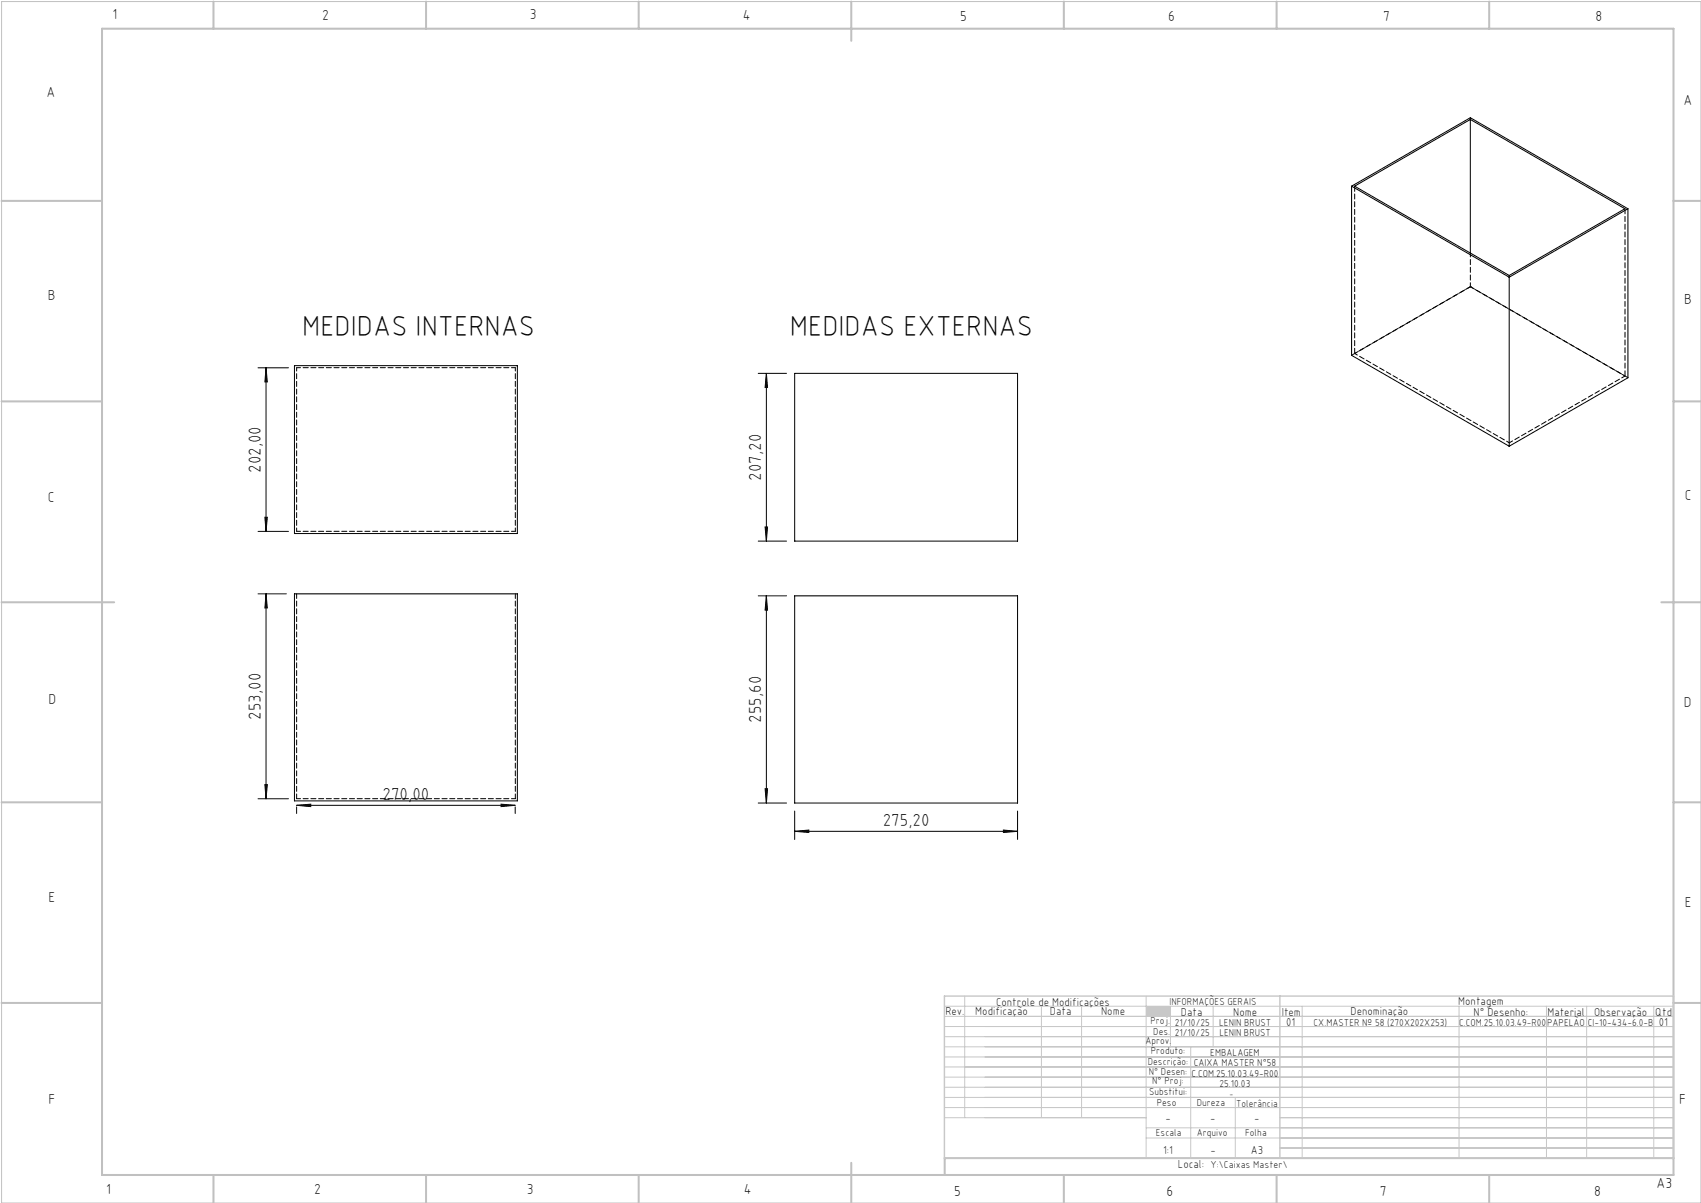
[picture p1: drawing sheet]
<svg xmlns="http://www.w3.org/2000/svg" width="420mm" height="297mm" viewBox="0 0 420 297" stroke-linecap="round" stroke-linejoin="round" font-family="sans-serif">
<path d="M.4 .4h419.6v296.6h-419.6z" fill="none" stroke="#c0c0c0" stroke-width=".25"/>
<g fill="none" stroke="#c0c0c0" stroke-width=".5">
<path d="M25.2 7.1h388v283h-388zM52.7 .4v6.7M105.2 .4v6.7M157.7 .4v6.7M210.2 .4v9.7M262.7 .4v6.7M315.2 .4v6.7M367.7 .4v6.7M.4 49.6h24.8M413.2 49.6h6.8M.4 99.1h24.8M413.2 99.1h6.8"/>
<path d="M.4 148.7h27.8M410.2 148.7h9.8M.4 198.1h24.8M413.2 198.1h6.8M.4 247.6h24.8M413.2 247.6h6.8M52.7 290.1v6.9M105.2 290.1v6.9M157.7 290.1v6.9M210.2 287.1v9.9M262.7 290.1v6.9M315.2 290.1v6.9"/>
<path d="M367.7 290.1v6.9M413.2 285.9h-179.9v4.2"/>
</g>
<g fill="none" stroke="#c3c8d2" stroke-width=".25">
<path d="M233.2 250.9h180M233.2 248.4h180M233.2 253.4h180M233.2 255.9h180M233.2 258.4h180M238.2 245.9v30M257.1 248.4v27.5M267.1 248.4v27.5M283 245.9v40M289 248.4v10M294 258.4v27.5M299.5 248.4v10"/>
<path d="M321.5 248.4v37.5M360.3 248.4v37.5M381.8 248.4v37.5M391.8 248.4v37.5M408.3 248.4v37.5M233.2 260.9h180M233.2 263.4h180M233.2 265.9h180M233.2 268.4h180M233.2 270.9h180M233.2 273.4h180M233.2 275.9h49.8"/>
<path d="M283 278.4h130.2M305 270.9v15M316 275.9h97.2M283 280.9h130.2M316 283.4h97.2"/>
</g>
<path d="M233.2 245.9h180v40h-180zM316 245.9v40" fill="none" stroke="#c3c8d2" stroke-width=".35"/>
<path d="M283 248.4h6v2.5h-6z" fill-rule="evenodd" fill="#c3c8d2"/>
<g fill="none" stroke="#000" stroke-width=".25">
<path d="M363 29.5v33M333.7 46v41.7l38.9 22.5M333.7 46l38.9 22.4M333.7 46l29.3-16.9 39 22.4M334.5 46l28.5-16.5 38.2 22-28.6 16.5zM402 51.5l-29.4 16.9M402 51.5v41.8l-29.4 16.9M372.6 68.4v41.8M63.7 90.8h7.5M65.7 90.8v40.4M65.7 90.8l.3 3.5h-.6zM72.7 90.3h55v41.4h-55z"/>
<path d="M187.2 92.2h7M189.2 92.2v41.4M189.2 92.2l.3 3.5h-.6zM196.2 92.2h55v41.4h-55zM63.7 131.2h7.5M65.4 127.7h.6l-.3 3.5zM187.2 133.6h7M188.9 130.1h.6l-.3 3.5zM63.7 146.6h7M65.7 146.6v50.6M65.7 146.6l.3 3.5h-.6zM72.7 146.6h55v51.1h-55z"/>
<path d="M187.2 147.1h7M189.2 147.1v51.2M189.2 147.1l.3 3.5h-.6zM196.2 147.1h55v51.2h-55zM63.7 197.2h7.5M65.4 193.7h.6l-.3 3.5zM73.2 198.8l3.5-.3v.6zM73.2 199.2v1.6M73.2 198.8h54M123.7 198.5l3.5 .3-3.5 .3zM127.2 199.2v1.6M187.2 198.3h7"/>
<path d="M188.9 194.7h.6l-.3 3.6zM196.2 205.2l3.5-.3v.6zM196.2 200.2v7.1M196.2 205.2h55M247.8 204.9l3.4 .3-3.4 .3zM251.2 200.2v7.1"/>
</g>
<g fill="#000">
<path d="M65.4 127.7h.6l-.3 3.5zM65.7 90.8l.3 3.5h-.6zM188.9 130.1h.6l-.3 3.5zM189.2 92.2l.3 3.5h-.6z"/>
<path d="M65.7 146.6l.3 3.5h-.6zM65.4 193.7h.6l-.3 3.5zM189.2 147.1l.3 3.5h-.6zM188.9 194.7h.6l-.3 3.6z"/>
<path d="M73.2 198.8l3.5-.3v.6zM123.7 198.5l3.5 .3-3.5 .3zM196.2 205.2l3.5-.3v.6zM247.8 204.9l3.4 .3-3.4 .3z"/>
</g>
<path d="M402 93.3l-38.9-22.5M73.2 146.6v50.6M127.2 146.6v50.6" fill="none" stroke="#000" stroke-width=".25" stroke-dasharray="1.3 .6" stroke-dashoffset=".1"/>
<path d="M363.1 62.4v8.4M363.1 70.8l-28.6 16.5M73.2 90.8h54M372.7 109.3l28.5-16.5M127.2 131.2h-54M73.2 197.2h54" fill="none" stroke="#000" stroke-width=".25" stroke-dasharray="1.3 .6" stroke-dashoffset=".3"/>
<path d="M127.2 90.8v40.4M73.2 131.2v-40.4" fill="none" stroke="#000" stroke-width=".25" stroke-dasharray="1.3 .6" stroke-dashoffset=".4"/>
<path d="M363.1 29v.5M334.5 46v41.3M401.2 51.5v41.3M363.1 70.8h.1M372.7 68v.4" fill="none" stroke="#000" stroke-width=".25" stroke-dasharray="1.3 .6"/>
<path d="M334.5 87.3l38.2 22M401.2 92.8l-38.1-22" fill="none" stroke="#000" stroke-width=".25" stroke-dasharray="1.3 .6" stroke-dashoffset=".5"/>
<path d="M363.1 70.8l-29.3 16.9" fill="none" stroke="#000" stroke-width=".25" stroke-dasharray="1.3 .6" stroke-dashoffset="-.1"/>
<g font-size="7.1">
<text x="74.6" y="82.9">MEDIDAS INTERNAS</text>
<text x="195" y="82.9">MEDIDAS EXTERNAS</text>
</g>
<g font-size="4.3">
<text x="64.4" y="116.8" transform="rotate(-90 64.4 116.8)">202,00</text>
<text x="187.9" y="118.6" transform="rotate(-90 187.9 118.6)">207,20</text>
<text x="64.4" y="177.7" transform="rotate(-90 64.4 177.7)">253,00</text>
<text x="187.9" y="178.4" transform="rotate(-90 187.9 178.4)">255,60</text>
<text x="94.5" y="197.5">270,00</text>
<text x="218" y="203.9">275,20</text>
</g>
<g font-size="3.6">
<text x="27.8" y="4.8">1</text>
<text x="79.5" y="4.9">2</text>
<text x="130.8" y="4.8">3</text>
<text x="183.4" y="4.9">4</text>
<text x="237.1" y="5.1">5</text>
<text x="288.4" y="5.2">6</text>
<text x="341.5" y="5.1">7</text>
<text x="394" y="5.2">8</text>
<text x="11.5" y="24">A</text>
<text x="415.7" y="25.8">A</text>
<text x="11.8" y="74.1">B</text>
<text x="415.8" y="75.1">B</text>
<text x="11.8" y="124">C</text>
<text x="416" y="123.5">C</text>
<text x="12" y="173.7">D</text>
<text x="415.8" y="174.7">D</text>
<text x="12" y="222.6">E</text>
<text x="416" y="223.9">E</text>
<text x="12" y="272.6">F</text>
<text x="414.6" y="272.6">F</text>
<text x="409" y="293.3">A3</text>
<text x="26.2" y="294.8">1</text>
<text x="77.6" y="294.8">2</text>
<text x="130.1" y="294.8">3</text>
<text x="183.7" y="294.7">4</text>
<text x="235.6" y="295.2">5</text>
<text x="288" y="295.2">6</text>
<text x="340.7" y="295.2">7</text>
<text x="393.6" y="295.2">8</text>
</g>
<g font-size="2.9">
<text x="240.8" y="250.6">Modificação</text>
<text x="259.2" y="250.6">Data</text>
<text x="271.9" y="250.6">Nome</text>
<text x="290.9" y="288.4">Local:</text>
</g>
<g font-size="2.8">
<text x="233.4" y="250.6">Rev.</text>
<text x="246" y="248.4">Controle de Modificações</text>
<text x="291.6" y="250.8">Data</text>
<text x="304.5" y="250.8">Nome</text>
<text x="316.5" y="250.9">Item</text>
<text x="333.5" y="250.5">Denominação</text>
<text x="360.1" y="248.2">Montagem</text>
<text x="363.9" y="250.8">N° Desenho:</text>
<text x="382.1" y="250.8">Material</text>
<text x="393.6" y="250.8">Observação</text>
<text x="408.7" y="250.9">Qtd</text>
<text x="317.6" y="253.3">01</text>
<text x="409.6" y="253.3">01</text>
<text x="287.7" y="276.9">-</text>
<text x="298.8" y="276.9">-</text>
<text x="309.7" y="276.9">-</text>
<text x="287.2" y="284.8">1:1</text>
<text x="298.9" y="284.8">-</text>
<text x="308.8" y="284.8">A3</text>
</g>
<g font-size="2.5">
<text x="288.7" y="248.2">INFORMAÇÕES GERAIS</text>
<text x="282.8" y="257.8">Aprov.</text>
<text x="284.1" y="252.9">Proj.</text>
<text x="284.8" y="255.4">Des.</text>
<text x="290.1" y="255.8">21/10/25</text>
<text x="290.1" y="253.3">21/10/25</text>
<text x="301" y="253.3">LENIN BRUST</text>
<text x="301.1" y="255.8">LENIN BRUST</text>
<text x="324.3" y="253.3">CX.MASTER Nº 58 (270X202X253)</text>
<text x="360.3" y="253.3">C.COM.25.10.03.49-R00</text>
<text x="382" y="253.3">PAPELÃO</text>
<text x="392" y="253.3">CI-10-434-6.0-B</text>
<text x="283.4" y="262.9">Descrição:</text>
<text x="284.2" y="260.3">Produto:</text>
<text x="294.7" y="263.3">CAIXA MASTER N°58</text>
<text x="298.8" y="260.7">EMBALAGEM</text>
<text x="283.7" y="265.4">N° Desen:</text>
<text x="284.5" y="267.7">N° Proj:</text>
<text x="294.2" y="265.9">C.COM.25.10.03.49-R00</text>
<text x="301.1" y="268.3">25.10.03</text>
<text x="283.7" y="270.4">Substitui:</text>
<text x="285.6" y="273">Peso</text>
<text x="295.5" y="273">Dureza</text>
<text x="305.2" y="273.3">Tolerância</text>
<text x="285.4" y="280.4">Escala</text>
<text x="295.5" y="280.4">Arquivo</text>
<text x="307.5" y="280.4">Folha</text>
<text x="298.9" y="288.4">Y:\Caixas Master\</text>
</g>
<text font-size="2.1" x="303.5" y="270.9">-</text>
</svg>
